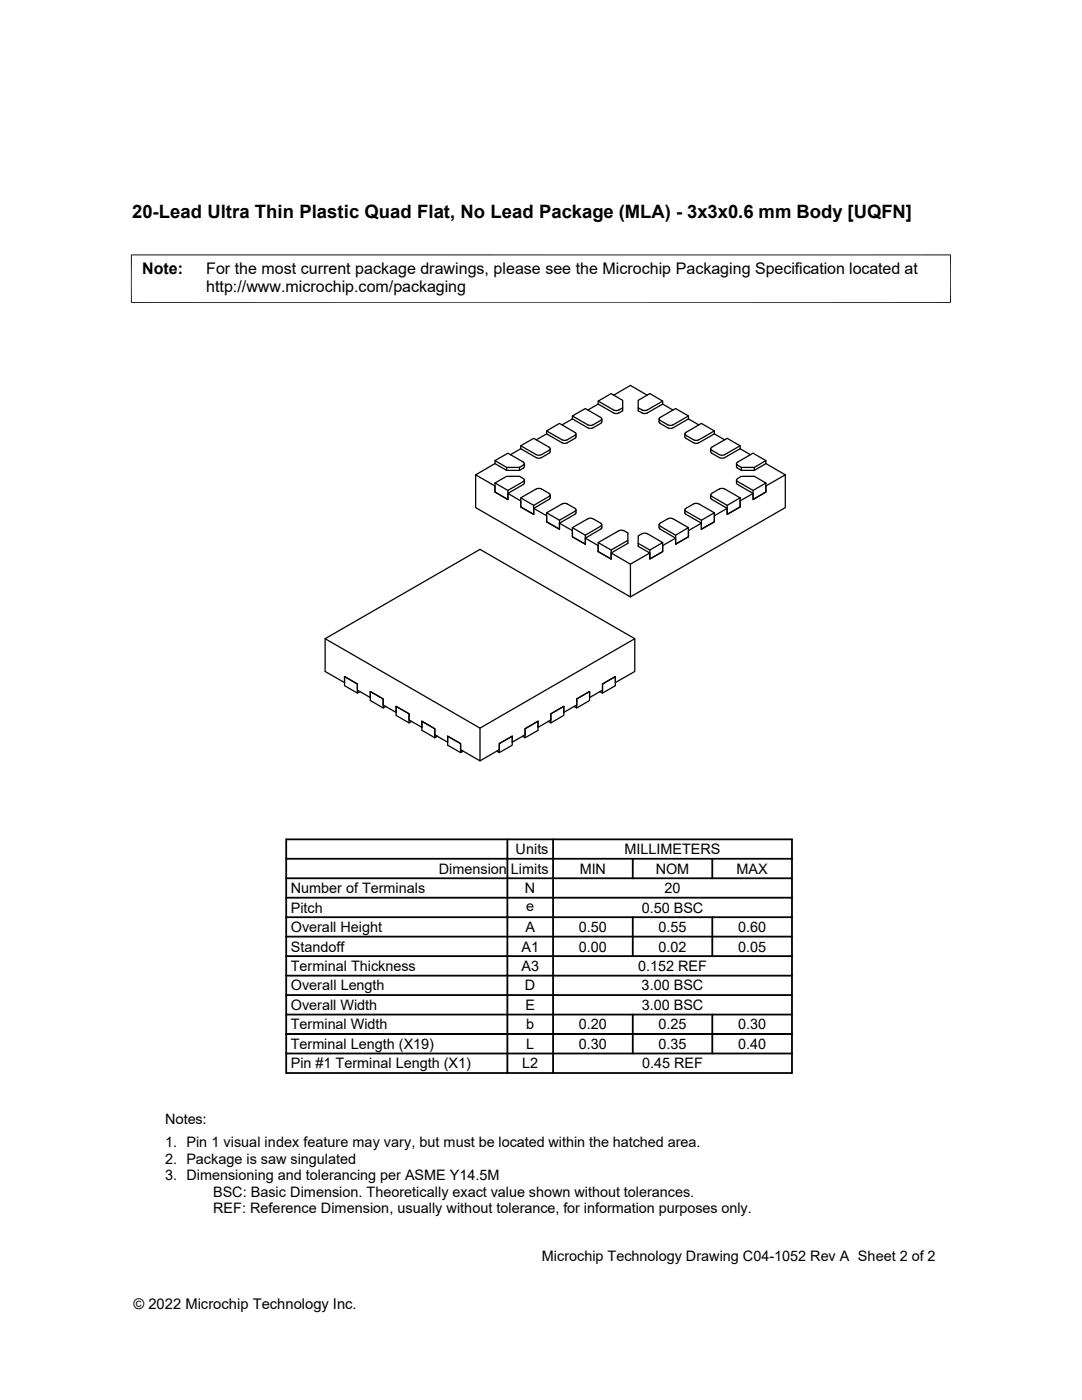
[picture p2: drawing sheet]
<svg xmlns="http://www.w3.org/2000/svg" width="216mm" height="279mm" viewBox="0 0 216 279" stroke-linecap="round" stroke-linejoin="round" font-family="sans-serif">
<g fill="none" stroke="#000" stroke-width=".25">
<path d="M127.3 79.9l2.4-1.4 2.5 1.6v.5l-3.2 1.9h-.5l-1.2-.5zM129.1 78.9l-3.3-2-3.4 2M98.8 92.5l-3.9 2.3M98.8 92.5l2.3 1.4h2.6M98.8 96.4l2.5 1.5M98.8 91.9l2.3 1.4M101.3 98.5l2.6 1.5v1.2l2.6 1.5v-1.2l3.1-1.8M103.7 93.3h-2.6v.6M103.9 89.6l-2 1.1M103.9 99.4l2.6 1.5M103.9 89.6l3.1 1.7M103.9 89l3.5 1.8h.5l1.7-.9a.3 .3 0 0 0 .2-.3 .3 .3 0 0 0-.2-.3"/>
<path d="M104.4 95.5a.28 .28 0 0 1 .2 .3 .28 .28 0 0 1-.2 .3M104.4 92.2a.28 .28 0 0 1 .2 .3 .28 .28 0 0 1-.2 .3M104.4 92.8l-.7 .5v.6M104.4 96.7l-3.1 1.8v1.2l-2.5-1.5v-1.2l-3.9-2.2v6.5l30.9 17.8M104.4 95.5l-.7-.4h-2.6l-2.3 1.3v1.8l2.5 1.5v-1.8l3.1-1.8M104.4 92.2l-3.1-1.8-2.5 1.5v.6M104.4 93.4l-.7 .5M104.6 93.1l-.2 .3M104.6 96.4l-.2 .3M104.6 95.8v.6M104.6 92.5v.6M107 97.6l-3.1 1.8v1.8l2.6 1.5v-1.8l3.1-1.8"/>
<path d="M107 97.6l.4-.1 .6 .1M107 91.3l.4 .1 .6-.1M108 97.6l1.6 .9a.28 .28 0 0 1 .2 .3 .28 .28 0 0 1-.2 .2M109.1 86.6l-2.1 1.2M109.1 86.6l3.1 1.8M109.1 86.6v-.6l2.5-1.5 3.1 1.8a.28 .28 0 0 1 .2 .3 .28 .28 0 0 1-.2 .3M109.1 86l3.1 1.8M109.6 89.3l-3.1-1.8-2.6 1.5v.6M109.8 89.6l-.1 .8-1.7 .9M109.8 98.8v.6l-.2 .2M112.2 88.3l.3 .2 .7-.2M112.2 87.8l.3 .1 .7-.1"/>
<path d="M114.2 83.6l-2 1.2M114.2 83.6l3.1 1.8M114.2 83l3.1 1.8M114.7 86.9l-1.5 .9M114.7 87.5l-1.5 .9M114.9 86.6v.6l-.2 .3M117.3 85.4l.4 .1 .6-.1M117.3 84.8l.4 .1 .6-.1M119.4 80.6l-2.1 1.2M119.4 80.6v-.5l2.5-1.6 2.3 1.4v1.5M119.4 80.1l3.3 1.8 .8-.1 .7-.4v.6l-.8 .5h-.7l-3.3-1.9M119.9 83.3a.28 .28 0 0 1 .2 .3 .28 .28 0 0 1-.2 .3l-1.6 .9"/>
<path d="M119.9 83.3l-3.1-1.8-2.6 1.5v.6M119.9 84.5l-1.6 .9M120.1 84.2l-.2 .3M120.1 83.6v.6M131.5 83.6v.6l.2 .3M131.7 83.3l3.1-1.8 2.6 1.5v.6M131.7 83.3a.28 .28 0 0 0-.2 .3 .28 .28 0 0 0 .2 .3l1.6 .9M131.7 84.5l1.6 .9M132.2 80.6l2.1 1.2M132.2 80.1l-3.3 1.8h-.7l-.9-.5M133.3 85.4l.3 .1 .7-.1M133.3 84.8l.3 .1 .7-.1"/>
<path d="M136.7 86.6v.6l.2 .3M136.9 87.5l1.5 .9M136.9 86.9l1.5 .9M137.4 83.6l2 1.2M137.4 83l-3.1 1.8M137.4 83.6l-3.1 1.8M138.4 88.3l.4 .2 .6-.2M138.4 87.8l.4 .1 .6-.1M141.8 98.8v.6M141.8 89.6v.5M141.8 90.1l.1 .3 1.7 .9M141.8 99.4l.2 .2"/>
<path d="M142 89.3l3.1-1.8 2.6 1.5v.6M142 99.1l3.1 1.8M142.5 86.6v-.6l-2.5-1.5-3.1 1.8a.3 .3 0 0 0-.2 .3 .3 .3 0 0 0 .2 .3M142.5 86.6l2.1 1.2M142.5 86.6l-3.1 1.8M142.5 86l-3.1 1.8M143.6 97.6l-1.6 .9a.28 .28 0 0 0-.2 .3 .28 .28 0 0 0 .2 .2M143.6 97.6l.3-.1 .7 .1M143.6 91.3l.3 .1 .7-.1M144.6 97.6l3.1 1.8v1.8l-2.6 1.5v-1.8l2.6-1.5M147 95.8l.1 .8 3.2 1.9v1.2l2.5-1.5v-1.2l3.9-2.2v6.5l-30.9 17.8v-6.5l3.9-2.2M147 92.5v.6l.2 .3"/>
<path d="M147.2 92.8l.7 .5v.6M147.7 89.6l2 1.1M147.7 89l-3.5 1.8-.6-.1-1.6-.9a.28 .28 0 0 1-.2-.2 .28 .28 0 0 1 .2-.3M147.7 89.6l-3.1 1.7M147.9 93.3h2.6v.6M150.3 98.5l-2.6 1.5v1.2l-2.6 1.5v-1.2l-3.1-1.8M152.8 92.5l3.9 2.3M152.8 92.5l-2.3 1.4h-2.6l-.7-.5M152.8 96.4l-2.5 1.5v1.8l2.5-1.5v-1.8l-2.3-1.3h-2.6l-.7 .4a.3 .3 0 0 0-.2 .3 .3 .3 0 0 0 .2 .3l3.1 1.8M152.8 91.9l-2.3 1.4M152.8 92.5v-.6l-2.5-1.5-3.1 1.8a.3 .3 0 0 0-.2 .3 .3 .3 0 0 0 .2 .3M106.5 101.5l2.6 1.4v1.2l2.5 1.5v-1.2l3.2-1.8 .1-.9"/>
<path d="M109.1 102.3l2.5 1.5M111.6 104.4l2.6 1.5v1.2l2.6 1.5v-1.2l3.1-1.8M114.2 105.3l2.6 1.5M114.7 102a.28 .28 0 0 0 .2-.3 .28 .28 0 0 0-.2-.2l-1.6-1h-.8l-3.2 1.8v1.8l2.5 1.5v-1.8l3.1-1.8M117.3 103.5l-3.1 1.8v1.8l2.6 1.5v-1.8l3.1-1.8a.28 .28 0 0 0 .2-.3 .28 .28 0 0 0-.2-.3M117.3 103.5l.4-.1 .6 .1M118.3 103.5l1.6 .9M119.4 108.3l2.5 1.5M120.1 105.3l-.2 .3M120.1 104.7v.6M121.9 110.4l3.9 2.2M123.5 105.9l-4.1 2.4v1.8l2.5 1.5v-1.8l3.4-2"/>
<path d="M123.5 105.9l.3-.1 .7 .1M124.5 105.9l.8 .5v2l-3.4 2v1.2l-2.5-1.5v-1.2l-2.6-1.5M127.3 108.4l2.4 1.4M128.1 106.5l-.8 .5v2l2.4 1.4v1.2l2.5-1.5v-1.2l2.6-1.5M128.1 106.5l.4-.1 .6 .1M129.1 106.5l3.1 1.8v1.8l-2.5 1.5v-1.8l2.5-1.5M131.5 104.7v.6l.2 .3M131.7 104.4a.28 .28 0 0 0-.2 .3 .28 .28 0 0 0 .2 .3l3.1 1.8M133.3 103.5l-1.6 .9M133.3 103.5l.3-.1 .7 .1M134.3 103.5l3.1 1.8v1.8l-2.6 1.5v-1.8l2.6-1.5M136.9 102a.3 .3 0 0 1-.2-.3 .3 .3 0 0 1 .2-.2l1.6-1h.6l3.4 1.8v1.8l-2.5 1.5v-1.8l2.5-1.5"/>
<path d="M136.9 102l3.1 1.8M140 104.4l-2.6 1.5v1.2l-2.6 1.5v-1.2l-3.1-1.8M145.1 101.5l-2.6 1.4v1.2l-2.5 1.5v-1.2l-3.2-1.8-.1-.9M64.9 127.5l30.9 17.8v6.5l-3.9-2.2v-1.2l-2.6-1.5v1.2l-2.5-1.5v-1.2l-2.6-1.5v1.3l-2.6-1.5v-1.2l-2.6-1.5v1.2l-2.5-1.5v-1.2l-2.6-1.5v1.2l-2.6-1.5v-1.2l-2.6-1.5v1.2l-3.8-2.2v-6.5l30.9-17.9 30.9 17.9v6.5l-3.9 2.2v-1.2l-2.6 1.5v1.2l-2.6 1.5v-1.2l-2.5 1.5v1.2l-2.6 1.5v-1.2l-2.6 1.5v1.2l-2.5 1.5v-1.3l-2.6 1.5v1.2l-2.6 1.5v-1.2l-2.6 1.5v1.2l-3.8 2.2M71.8 138l-.5 .3v-1.8l-2.6-1.5v1.8l2.6 1.5M119.7 138l.5 .3v-1.8l2.6-1.5v1.8l-2.6 1.5M126.7 127.5l-30.9 17.8M77 141l-.5 .3v-1.8l-2.6-1.5v1.8l2.6 1.5M82.1 144l-.5 .3v-1.8l-2.6-1.5v1.8l2.6 1.5M87.3 146.9l-.5 .3v-1.8l-2.6-1.5v1.9l2.6 1.4M92.4 149.9l-.5 .3v-1.8l-2.6-1.5v1.8l2.6 1.5M99.1 149.9l.5 .3v-1.8l2.6-1.5v1.8l-2.6 1.5"/>
<path d="M104.3 146.9l.5 .3v-1.8l2.6-1.5v1.9l-2.6 1.4M109.4 144l.5 .3v-1.8l2.6-1.5v1.8l-2.6 1.5M114.6 141l.5 .3v-1.8l2.5-1.5v1.8l-2.5 1.5"/>
</g>
<path d="M26.1 50.9h163.7M26.2 50.8v9.7M189.7 50.8v9.7M26.1 60.4h163.7" fill="none" stroke="#000" stroke-width=".2"/>
<g fill="none" stroke="#000" stroke-width=".36">
<path d="M57.1 179.2h100.9M57.1 175.3h100.9M57.1 171.4h100.9M57.1 167.5h100.9v46.6h-100.9zM101.2 167.5v46.6M110.4 167.5v46.6M126.3 171.4v3.9M142.1 171.4v3.9M57.1 186.9h100.9M57.1 183h100.9M57.1 198.6h100.9M57.1 194.7h100.9"/>
<path d="M57.1 190.8h100.9M126.3 183v7.8M142.1 183v7.8M57.1 202.5h100.9zM57.1 206.4h100.9M57.1 210.2h100.9M126.3 202.5v7.7M142.1 202.5v7.7"/>
</g>
<text font-size="3.7" x="26.4" y="43.5">20-Lead Ultra Thin Plastic Quad Flat, No Lead Package (MLA) - 3x3x0.6 mm Body [UQFN]</text>
<g font-size="3.2">
<text x="28.4" y="54.6">Note:</text>
<text x="41.1" y="58.3">http://www.microchip.com/packaging</text>
<text x="41.1" y="54.6">For the most current package drawings, please see the Microchip Packaging Specification located at</text>
</g>
<g font-size="2.9">
<text x="102.9" y="170.5">Units</text>
<text x="124.6" y="170.5">MILLIMETERS</text>
<text x="58" y="178.2">Number of Terminals</text>
<text x="87.6" y="174.4">Dimension Limits</text>
<text x="104.8" y="178.2">N</text>
<text x="115.7" y="174.4">MIN</text>
<text x="130.8" y="174.4">NOM</text>
<text x="132.6" y="178.2">20</text>
<text x="147" y="174.4">MAX</text>
<text x="58" y="182.1">Pitch</text>
<text x="105" y="181.8">e</text>
<text x="128" y="182.1">0.50 BSC</text>
<text x="58" y="186">Overall Height</text>
<text x="58" y="189.9">Standoff</text>
<text x="104.1" y="189.9">A1</text>
<text x="104.8" y="186">A</text>
<text x="115.5" y="186">0.50</text>
<text x="115.5" y="189.9">0.00</text>
<text x="131.4" y="186">0.55</text>
<text x="131.4" y="189.9">0.02</text>
<text x="147.3" y="186">0.60</text>
<text x="147.3" y="189.9">0.05</text>
<text x="58" y="193.8">Terminal Thickness</text>
<text x="58" y="197.7">Overall Length</text>
<text x="104.1" y="193.8">A3</text>
<text x="104.8" y="197.7">D</text>
<text x="127.3" y="193.8">0.152 REF</text>
<text x="128" y="197.7">3.00 BSC</text>
<text x="58" y="201.6">Overall Width</text>
<text x="104.8" y="201.6">E</text>
<text x="128" y="201.6">3.00 BSC</text>
<text x="58" y="205.4">Terminal Width</text>
<text x="58" y="209.3">Terminal Length (X19)</text>
<text x="105" y="205.4">b</text>
<text x="105" y="209.3">L</text>
<text x="115.5" y="209.3">0.30</text>
<text x="115.5" y="205.4">0.20</text>
<text x="131.4" y="205.4">0.25</text>
<text x="131.4" y="209.3">0.35</text>
<text x="147.3" y="209.3">0.40</text>
<text x="147.3" y="205.4">0.30</text>
<text x="58" y="213.2">Pin #1 Terminal Length (X1)</text>
<text x="104.2" y="213.2">L2</text>
<text x="128.1" y="213.2">0.45 REF</text>
<text x="32.9" y="224.3">Notes:</text>
<text x="32.9" y="228.9">1. Pin 1 visual index feature may vary, but must be located within the hatched area.</text>
<text x="32.9" y="232.2">2. Package is saw singulated</text>
<text x="32.9" y="235.5">3. Dimensioning and tolerancing per ASME Y14.5M</text>
<text x="42.5" y="238.8">BSC: Basic Dimension. Theoretically exact value shown without tolerances.</text>
<text x="42.5" y="242.2">REF: Reference Dimension, usually without tolerance, for information purposes only.</text>
<text x="108.1" y="251.7">Microchip Technology Drawing C04-1052 Rev A Sheet 2 of 2</text>
<text x="26.6" y="261.3">© 2022 Microchip Technology Inc.</text>
</g>
</svg>
